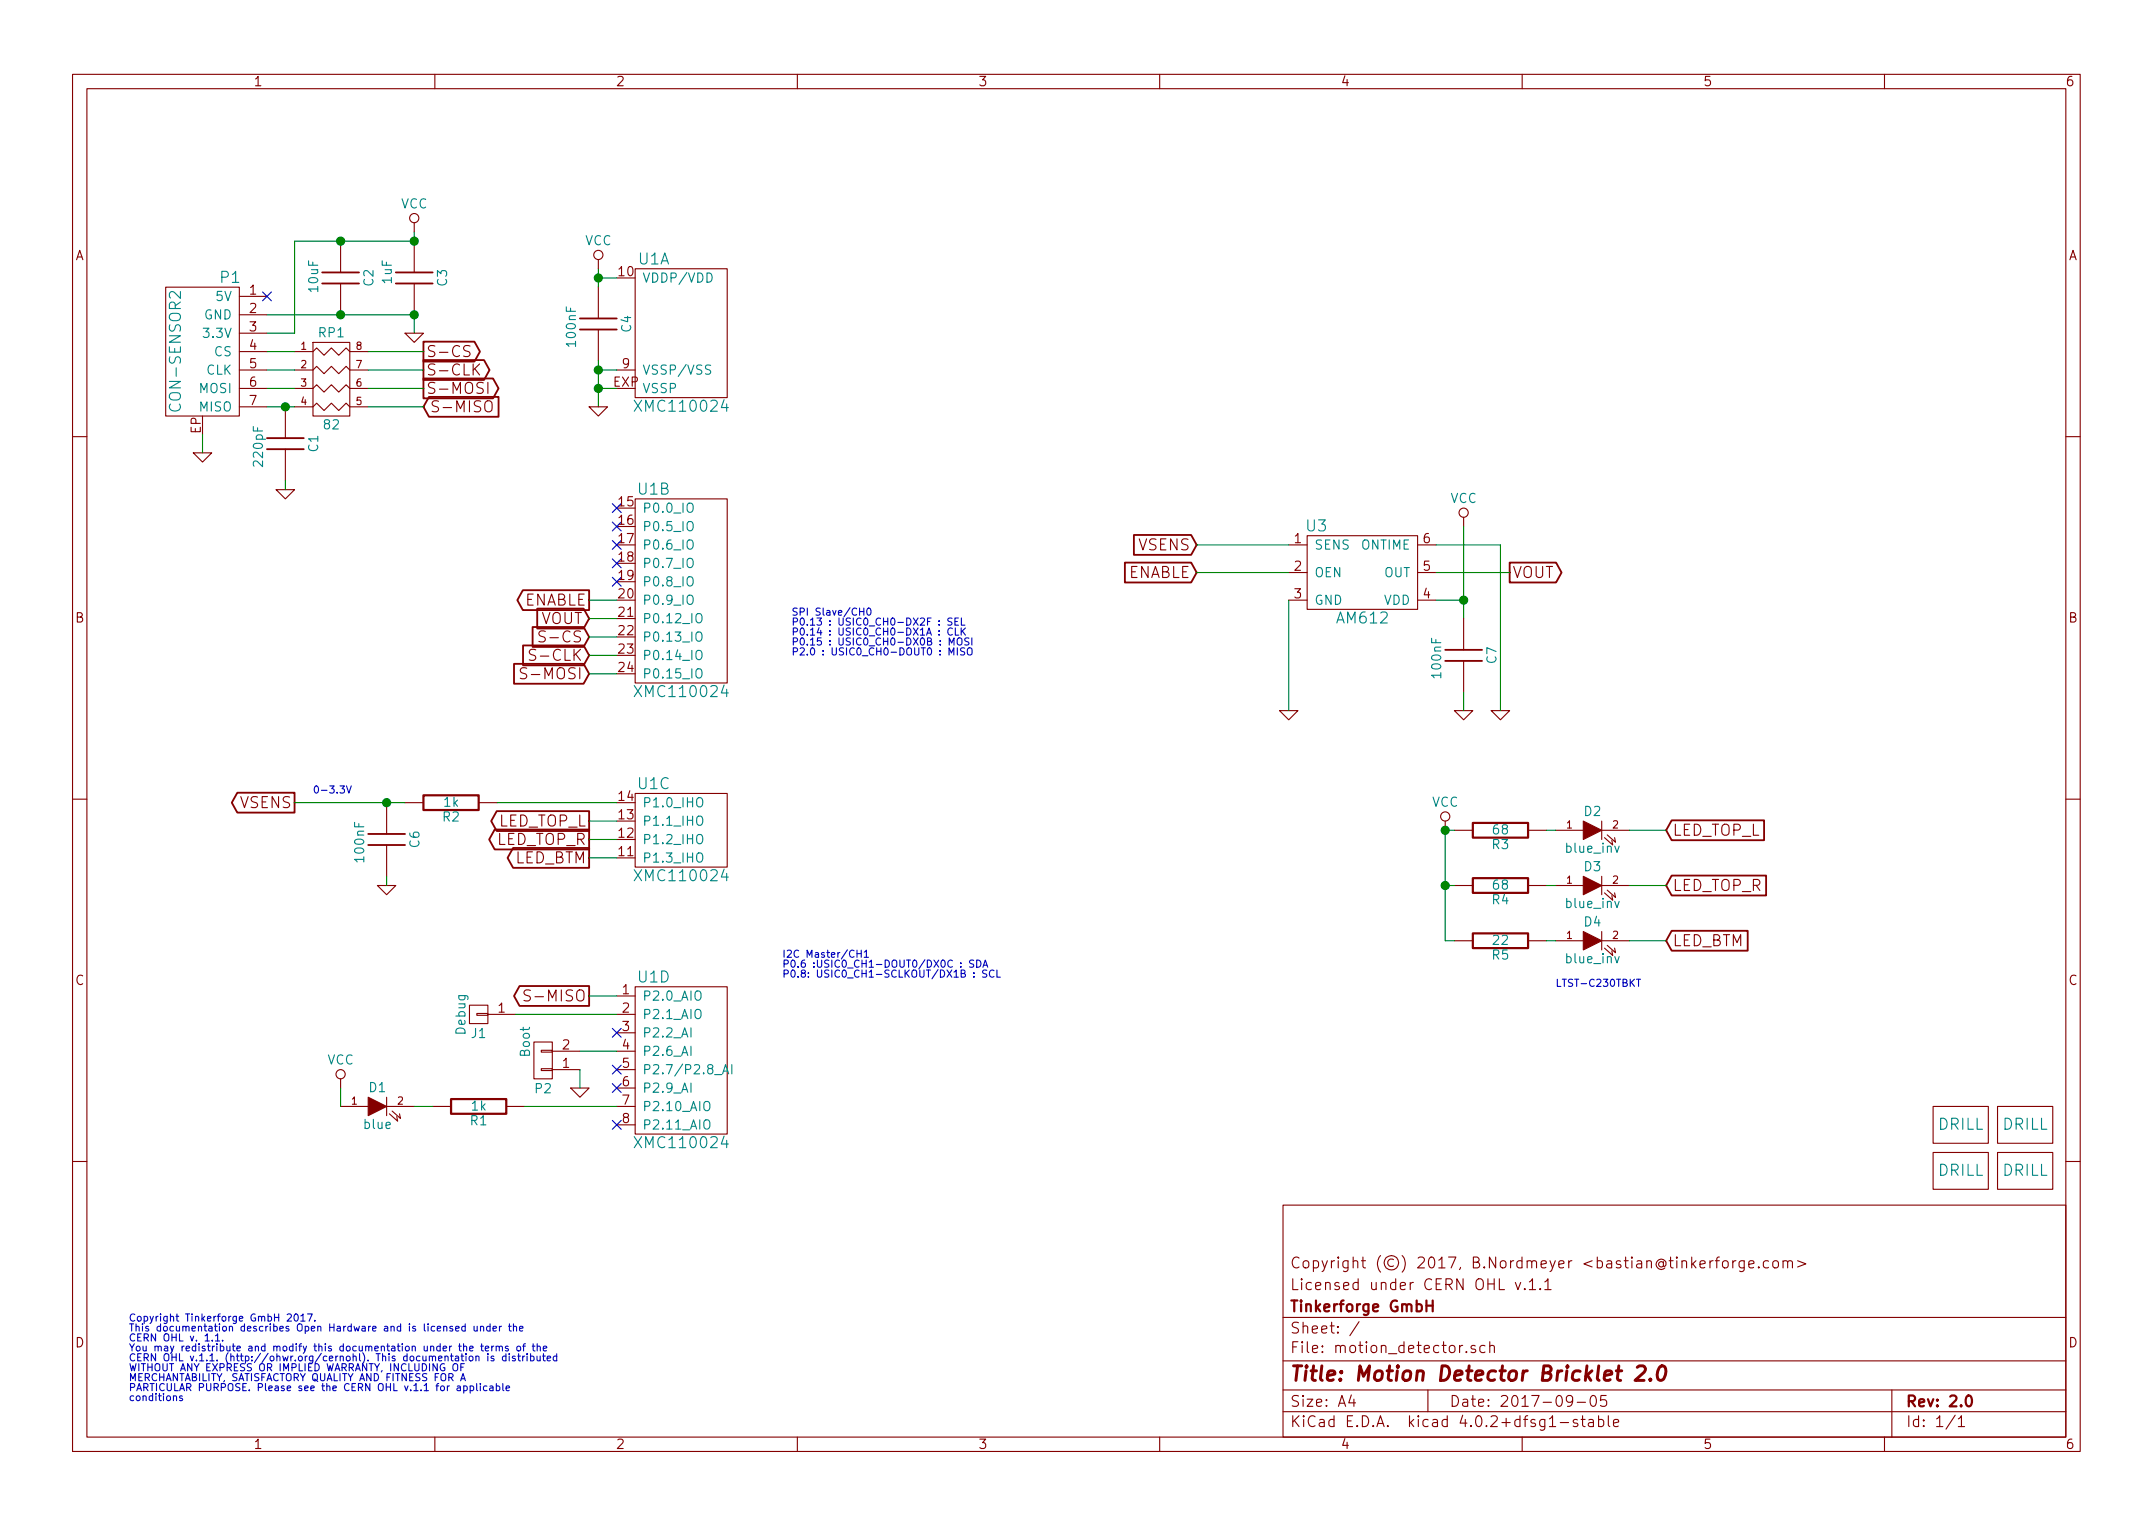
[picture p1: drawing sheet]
EESchema Schematic File Version 2
LIBS:tinkerforge
LIBS:power
LIBS:device
LIBS:transistors
LIBS:conn
LIBS:linear
LIBS:regul
LIBS:74xx
LIBS:cmos4000
LIBS:adc-dac
LIBS:memory
LIBS:xilinx
LIBS:microcontrollers
LIBS:dsp
LIBS:microchip
LIBS:analog_switches
LIBS:motorola
LIBS:texas
LIBS:intel
LIBS:audio
LIBS:interface
LIBS:digital-audio
LIBS:philips
LIBS:display
LIBS:cypress
LIBS:siliconi
LIBS:opto
LIBS:atmel
LIBS:contrib
LIBS:valves
EELAYER 25 0
EELAYER END
$Descr A4 11693 8268
encoding utf-8
Sheet 1 1
Title "Motion Detector Bricklet 2.0"
Date "2017-09-05"
Rev "2.0"
Comp "Tinkerforge GmbH"
Comment1 "Licensed under CERN OHL v.1.1"
Comment2 "Copyright (©) 2017, B.Nordmeyer <bastian@tinkerforge.com>"
Comment3 ""
Comment4 ""
$EndDescr
Text GLabel 8200 3100 2    60   Output ~ 0
VOUT
$Comp
L XMC1XXX24 U1
U 1 1
P 3700 1800
F 0 "U1" H 3550 2200 60  0000 C CNN
F 1 "XMC110024" H 3700 1400 60  0000 C CNN
F 2 "kicad-libraries:QFN24-4x4mm-0.5mm" H 3850 2550 60  0001 C CNN
F 3 "" H 3850 2550 60  0000 C CNN
	1    3700 1800
	1    0    0    -1  
$EndComp
$Comp
L AM612 U3
U 1 1
P 7400 3100
F 0 "U3" H 7150 3350 60  0000 C CNN
F 1 "AM612" H 7400 2850 60  0000 C CNN
F 2 "kicad-libraries:AM612" H 7400 3100 60  0001 C CNN
F 3 "" H 7400 3100 60  0001 C CNN
	1    7400 3100
	1    0    0    -1  
$EndComp
Text GLabel 6500 2950 0    60   Input ~ 0
VSENS
$Comp
L GND #PWR01
U 1 1
P 7000 3850
F 0 "#PWR01" H 7000 3850 30  0001 C CNN
F 1 "GND" H 7000 3780 30  0001 C CNN
F 2 "" H 7000 3850 60  0000 C CNN
F 3 "" H 7000 3850 60  0000 C CNN
	1    7000 3850
	1    0    0    -1  
$EndComp
Wire Wire Line
	7000 3850 7000 3250
Wire Wire Line
	7000 2950 6500 2950
$Comp
L VCC #PWR02
U 1 1
P 7950 2850
F 0 "#PWR02" H 7950 2700 50  0001 C CNN
F 1 "VCC" H 7950 3000 50  0000 C CNN
F 2 "" H 7950 2850 50  0001 C CNN
F 3 "" H 7950 2850 50  0001 C CNN
	1    7950 2850
	1    0    0    -1  
$EndComp
Wire Wire Line
	7800 3250 7950 3250
Wire Wire Line
	7950 2850 7950 3350
$Comp
L C C7
U 1 1
P 7950 3550
F 0 "C7" V 7800 3500 50  0000 L CNN
F 1 "100nF" V 8100 3450 50  0000 L CNN
F 2 "kicad-libraries:C0603F" H 7950 3550 60  0001 C CNN
F 3 "" H 7950 3550 60  0000 C CNN
	1    7950 3550
	-1   0    0    1   
$EndComp
$Comp
L GND #PWR03
U 1 1
P 7950 3850
F 0 "#PWR03" H 7950 3850 30  0001 C CNN
F 1 "GND" H 7950 3780 30  0001 C CNN
F 2 "" H 7950 3850 60  0000 C CNN
F 3 "" H 7950 3850 60  0000 C CNN
	1    7950 3850
	1    0    0    -1  
$EndComp
Wire Wire Line
	7950 3850 7950 3750
Connection ~ 7950 3250
Wire Wire Line
	7800 3100 8200 3100
$Comp
L GND #PWR04
U 1 1
P 8150 3850
F 0 "#PWR04" H 8150 3850 30  0001 C CNN
F 1 "GND" H 8150 3780 30  0001 C CNN
F 2 "" H 8150 3850 60  0000 C CNN
F 3 "" H 8150 3850 60  0000 C CNN
	1    8150 3850
	1    0    0    -1  
$EndComp
Wire Wire Line
	8150 3850 8150 2950
Wire Wire Line
	8150 2950 7800 2950
$Comp
L XMC1XXX24 U1
U 2 1
P 3700 3200
F 0 "U1" H 3550 3750 60  0000 C CNN
F 1 "XMC110024" H 3700 2650 60  0000 C CNN
F 2 "kicad-libraries:QFN24-4x4mm-0.5mm" H 3850 3950 60  0001 C CNN
F 3 "" H 3850 3950 60  0000 C CNN
	2    3700 3200
	1    0    0    -1  
$EndComp
$Comp
L XMC1XXX24 U1
U 3 1
P 3700 4500
F 0 "U1" H 3550 4750 60  0000 C CNN
F 1 "XMC110024" H 3700 4250 60  0000 C CNN
F 2 "kicad-libraries:QFN24-4x4mm-0.5mm" H 3850 5250 60  0001 C CNN
F 3 "" H 3850 5250 60  0000 C CNN
	3    3700 4500
	1    0    0    -1  
$EndComp
$Comp
L XMC1XXX24 U1
U 4 1
P 3700 5750
F 0 "U1" H 3550 6200 60  0000 C CNN
F 1 "XMC110024" H 3700 5300 60  0000 C CNN
F 2 "kicad-libraries:QFN24-4x4mm-0.5mm" H 3850 6500 60  0001 C CNN
F 3 "" H 3850 6500 60  0000 C CNN
	4    3700 5750
	1    0    0    -1  
$EndComp
$Comp
L C C4
U 1 1
P 3250 1750
F 0 "C4" V 3100 1700 50  0000 L CNN
F 1 "100nF" V 3400 1650 50  0000 L CNN
F 2 "kicad-libraries:C0603F" H 3250 1750 60  0001 C CNN
F 3 "" H 3250 1750 60  0000 C CNN
	1    3250 1750
	-1   0    0    1   
$EndComp
Wire Wire Line
	3350 2000 3250 2000
Wire Wire Line
	3250 1950 3250 2200
Wire Wire Line
	3250 2100 3350 2100
Connection ~ 3250 2000
Wire Wire Line
	3350 1500 3250 1500
Wire Wire Line
	3250 1450 3250 1550
$Comp
L VCC #PWR05
U 1 1
P 3250 1450
F 0 "#PWR05" H 3250 1300 50  0001 C CNN
F 1 "VCC" H 3250 1600 50  0000 C CNN
F 2 "" H 3250 1450 50  0001 C CNN
F 3 "" H 3250 1450 50  0001 C CNN
	1    3250 1450
	1    0    0    -1  
$EndComp
$Comp
L GND #PWR06
U 1 1
P 3250 2200
F 0 "#PWR06" H 3250 2200 30  0001 C CNN
F 1 "GND" H 3250 2130 30  0001 C CNN
F 2 "" H 3250 2200 60  0000 C CNN
F 3 "" H 3250 2200 60  0000 C CNN
	1    3250 2200
	1    0    0    -1  
$EndComp
Connection ~ 3250 2100
Connection ~ 3250 1500
$Comp
L CON-SENSOR2 P1
U 1 1
P 1100 1900
F 0 "P1" H 950 2300 60  0000 C CNN
F 1 "CON-SENSOR2" V 1250 1900 60  0000 C CNN
F 2 "kicad-libraries:CON-SENSOR2" H 1200 1750 60  0001 C CNN
F 3 "" H 1200 1750 60  0000 C CNN
	1    1100 1900
	-1   0    0    -1  
$EndComp
$Comp
L GND #PWR07
U 1 1
P 1100 2450
F 0 "#PWR07" H 1100 2450 30  0001 C CNN
F 1 "GND" H 1100 2380 30  0001 C CNN
F 2 "" H 1100 2450 60  0000 C CNN
F 3 "" H 1100 2450 60  0000 C CNN
	1    1100 2450
	1    0    0    -1  
$EndComp
Wire Wire Line
	1100 2450 1100 2350
NoConn ~ 1450 1600
$Comp
L C C3
U 1 1
P 2250 1500
F 0 "C3" V 2100 1450 50  0000 L CNN
F 1 "1uF" V 2400 1400 50  0000 L CNN
F 2 "kicad-libraries:C0603F" H 2250 1500 60  0001 C CNN
F 3 "" H 2250 1500 60  0000 C CNN
	1    2250 1500
	-1   0    0    1   
$EndComp
$Comp
L C C2
U 1 1
P 1850 1500
F 0 "C2" V 1700 1450 50  0000 L CNN
F 1 "10uF" V 2000 1400 50  0000 L CNN
F 2 "kicad-libraries:C0805" H 1850 1500 60  0001 C CNN
F 3 "" H 1850 1500 60  0000 C CNN
	1    1850 1500
	-1   0    0    1   
$EndComp
$Comp
L VCC #PWR08
U 1 1
P 2250 1250
F 0 "#PWR08" H 2250 1100 50  0001 C CNN
F 1 "VCC" H 2250 1400 50  0000 C CNN
F 2 "" H 2250 1250 50  0001 C CNN
F 3 "" H 2250 1250 50  0001 C CNN
	1    2250 1250
	1    0    0    -1  
$EndComp
$Comp
L GND #PWR09
U 1 1
P 2250 1800
F 0 "#PWR09" H 2250 1800 30  0001 C CNN
F 1 "GND" H 2250 1730 30  0001 C CNN
F 2 "" H 2250 1800 60  0000 C CNN
F 3 "" H 2250 1800 60  0000 C CNN
	1    2250 1800
	1    0    0    -1  
$EndComp
Wire Wire Line
	1450 1800 1600 1800
Wire Wire Line
	1600 1800 1600 1300
Wire Wire Line
	1600 1300 2250 1300
Connection ~ 1850 1300
Wire Wire Line
	2250 1300 2250 1250
Wire Wire Line
	1450 1700 2250 1700
Connection ~ 1850 1700
Wire Wire Line
	2250 1700 2250 1800
Connection ~ 2250 1300
Connection ~ 2250 1700
$Comp
L R_PACK4 RP1
U 1 1
P 1800 2250
F 0 "RP1" H 1800 2700 50  0000 C CNN
F 1 "82" H 1800 2200 50  0000 C CNN
F 2 "kicad-libraries:4X0402" H 1800 2250 50  0001 C CNN
F 3 "" H 1800 2250 50  0000 C CNN
	1    1800 2250
	1    0    0    -1  
$EndComp
$Comp
L C C1
U 1 1
P 1550 2400
F 0 "C1" V 1400 2350 50  0000 L CNN
F 1 "220pF" V 1700 2300 50  0000 L CNN
F 2 "kicad-libraries:C0402F" H 1550 2400 60  0001 C CNN
F 3 "" H 1550 2400 60  0000 C CNN
	1    1550 2400
	-1   0    0    1   
$EndComp
$Comp
L GND #PWR010
U 1 1
P 1550 2650
F 0 "#PWR010" H 1550 2650 30  0001 C CNN
F 1 "GND" H 1550 2580 30  0001 C CNN
F 2 "" H 1550 2650 60  0000 C CNN
F 3 "" H 1550 2650 60  0000 C CNN
	1    1550 2650
	1    0    0    -1  
$EndComp
Wire Wire Line
	1550 2650 1550 2600
Wire Wire Line
	1450 2200 1600 2200
Wire Wire Line
	1600 2100 1450 2100
Wire Wire Line
	1450 2000 1600 2000
Wire Wire Line
	1450 1900 1600 1900
Connection ~ 1550 2200
Text GLabel 2300 1900 2    60   Output ~ 0
S-CS
Text GLabel 2300 2000 2    60   Output ~ 0
S-CLK
Text GLabel 2300 2100 2    60   Output ~ 0
S-MOSI
Text GLabel 2300 2200 2    60   Input ~ 0
S-MISO
Wire Wire Line
	2000 2200 2300 2200
Wire Wire Line
	2300 2100 2000 2100
Wire Wire Line
	2000 2000 2300 2000
Wire Wire Line
	2300 1900 2000 1900
Text GLabel 3200 3450 0    60   Input ~ 0
S-CS
Text GLabel 3200 3550 0    60   Input ~ 0
S-CLK
Text GLabel 3200 3650 0    60   Input ~ 0
S-MOSI
Text GLabel 3200 5400 0    60   Output ~ 0
S-MISO
Wire Wire Line
	3200 5400 3350 5400
Wire Wire Line
	3200 3650 3350 3650
Wire Wire Line
	3350 3550 3200 3550
Wire Wire Line
	3200 3450 3350 3450
Text GLabel 6500 3100 0    60   Input ~ 0
ENABLE
Wire Wire Line
	6500 3100 7000 3100
Text GLabel 3200 3250 0    60   Output ~ 0
ENABLE
$Comp
L LED D2
U 1 1
P 8650 4500
F 0 "D2" H 8650 4600 50  0000 C CNN
F 1 "blue_inv" H 8650 4400 50  0000 C CNN
F 2 "kicad-libraries:D1206_INV" H 8650 4500 50  0001 C CNN
F 3 "" H 8650 4500 50  0000 C CNN
	1    8650 4500
	1    0    0    -1  
$EndComp
$Comp
L R R3
U 1 1
P 8150 4500
F 0 "R3" V 8230 4500 50  0000 C CNN
F 1 "68" V 8150 4500 50  0000 C CNN
F 2 "kicad-libraries:R0603F" H 8150 4500 60  0001 C CNN
F 3 "" H 8150 4500 60  0000 C CNN
	1    8150 4500
	0    1    1    0   
$EndComp
$Comp
L VCC #PWR011
U 1 1
P 7850 4500
F 0 "#PWR011" H 7850 4350 50  0001 C CNN
F 1 "VCC" H 7850 4650 50  0000 C CNN
F 2 "" H 7850 4500 50  0001 C CNN
F 3 "" H 7850 4500 50  0001 C CNN
	1    7850 4500
	1    0    0    -1  
$EndComp
Wire Wire Line
	7850 4500 7900 4500
Wire Wire Line
	8400 4500 8450 4500
Text Notes 4300 3550 0    39   ~ 0
SPI Slave/CH0\nP0.13 : USIC0_CH0-DX2F : SEL\nP0.14 : USIC0_CH0-DX1A : CLK\nP0.15 : USIC0_CH0-DX0B : MOSI\nP2.0 : USIC0_CH0-DOUT0 : MISO
Text Notes 4250 5300 0    39   ~ 0
I2C Master/CH1\nP0.6 :USIC0_CH1-DOUT0/DX0C : SDA\nP0.8: USIC0_CH1-SCLKOUT/DX1B : SCL
$Comp
L CONN_01X01 J1
U 1 1
P 2600 5500
F 0 "J1" H 2600 5600 50  0000 C CNN
F 1 "Debug" V 2700 5500 50  0000 C CNN
F 2 "kicad-libraries:DEBUG_PAD" H 2600 5500 50  0001 C CNN
F 3 "" H 2600 5500 50  0001 C CNN
	1    2600 5500
	-1   0    0    1   
$EndComp
Wire Wire Line
	2800 5500 3350 5500
$Comp
L CONN_01X02 P2
U 1 1
P 2950 5750
F 0 "P2" H 2950 5900 50  0000 C CNN
F 1 "Boot" V 3050 5650 50  0000 C CNN
F 2 "kicad-libraries:SolderJumper" H 2950 5650 50  0001 C CNN
F 3 "" H 2950 5650 50  0000 C CNN
	1    2950 5750
	-1   0    0    1   
$EndComp
Wire Wire Line
	3150 5700 3350 5700
$Comp
L GND #PWR012
U 1 1
P 3150 5900
F 0 "#PWR012" H 3150 5900 30  0001 C CNN
F 1 "GND" H 3150 5830 30  0001 C CNN
F 2 "" H 3150 5900 60  0000 C CNN
F 3 "" H 3150 5900 60  0000 C CNN
	1    3150 5900
	1    0    0    -1  
$EndComp
Wire Wire Line
	3150 5900 3150 5800
Text GLabel 9050 4500 2    60   Input ~ 0
LED_TOP_L
Wire Wire Line
	8850 4500 9050 4500
Text GLabel 9050 4800 2    60   Input ~ 0
LED_TOP_R
$Comp
L LED D3
U 1 1
P 8650 4800
F 0 "D3" H 8650 4900 50  0000 C CNN
F 1 "blue_inv" H 8650 4700 50  0000 C CNN
F 2 "kicad-libraries:D1206_INV" H 8650 4800 50  0001 C CNN
F 3 "" H 8650 4800 50  0000 C CNN
	1    8650 4800
	1    0    0    -1  
$EndComp
$Comp
L R R4
U 1 1
P 8150 4800
F 0 "R4" V 8230 4800 50  0000 C CNN
F 1 "68" V 8150 4800 50  0000 C CNN
F 2 "kicad-libraries:R0603F" H 8150 4800 60  0001 C CNN
F 3 "" H 8150 4800 60  0000 C CNN
	1    8150 4800
	0    1    1    0   
$EndComp
$Comp
L LED D4
U 1 1
P 8650 5100
F 0 "D4" H 8650 5200 50  0000 C CNN
F 1 "blue_inv" H 8650 5000 50  0000 C CNN
F 2 "kicad-libraries:D1206_INV" H 8650 5100 50  0001 C CNN
F 3 "" H 8650 5100 50  0000 C CNN
	1    8650 5100
	1    0    0    -1  
$EndComp
Text GLabel 9050 5100 2    60   Input ~ 0
LED_BTM
$Comp
L R R5
U 1 1
P 8150 5100
F 0 "R5" V 8230 5100 50  0000 C CNN
F 1 "22" V 8150 5100 50  0000 C CNN
F 2 "kicad-libraries:R0603F" H 8150 5100 60  0001 C CNN
F 3 "" H 8150 5100 60  0000 C CNN
	1    8150 5100
	0    1    1    0   
$EndComp
Wire Wire Line
	7850 4500 7850 5100
Wire Wire Line
	7850 4800 7900 4800
Wire Wire Line
	7850 5100 7900 5100
Connection ~ 7850 4800
Wire Wire Line
	8400 5100 8450 5100
Wire Wire Line
	8400 4800 8450 4800
Wire Wire Line
	8850 4800 9050 4800
Wire Wire Line
	9050 5100 8850 5100
Text GLabel 3200 4450 0    60   Output ~ 0
LED_TOP_L
Text GLabel 3200 4550 0    60   Output ~ 0
LED_TOP_R
Text GLabel 3200 4650 0    60   Output ~ 0
LED_BTM
Wire Wire Line
	2700 4350 3350 4350
Wire Wire Line
	3350 4450 3200 4450
Wire Wire Line
	3200 4550 3350 4550
Wire Wire Line
	3200 3250 3350 3250
$Comp
L LED D1
U 1 1
P 2050 6000
F 0 "D1" H 2050 6100 50  0000 C CNN
F 1 "blue" H 2050 5900 50  0000 C CNN
F 2 "kicad-libraries:D0603F" H 2050 6000 50  0001 C CNN
F 3 "" H 2050 6000 50  0000 C CNN
	1    2050 6000
	1    0    0    -1  
$EndComp
$Comp
L R R1
U 1 1
P 2600 6000
F 0 "R1" V 2680 6000 50  0000 C CNN
F 1 "1k" V 2600 6000 50  0000 C CNN
F 2 "kicad-libraries:R0603F" H 2600 6000 60  0001 C CNN
F 3 "" H 2600 6000 60  0000 C CNN
	1    2600 6000
	0    1    1    0   
$EndComp
$Comp
L VCC #PWR013
U 1 1
P 1850 5900
F 0 "#PWR013" H 1850 5750 50  0001 C CNN
F 1 "VCC" H 1850 6050 50  0000 C CNN
F 2 "" H 1850 5900 50  0001 C CNN
F 3 "" H 1850 5900 50  0001 C CNN
	1    1850 5900
	1    0    0    -1  
$EndComp
Wire Wire Line
	3350 6000 2850 6000
Wire Wire Line
	2350 6000 2250 6000
Wire Wire Line
	1850 5900 1850 6000
Connection ~ 7850 4500
Text Notes 8450 5350 0    39   ~ 0
LTST-C230TBKT
Text GLabel 3200 3350 0    60   Input ~ 0
VOUT
Wire Wire Line
	3200 3350 3350 3350
$Comp
L DRILL U4
U 1 1
P 10650 6100
F 0 "U4" H 10700 6150 60  0001 C CNN
F 1 "DRILL" H 10650 6100 60  0000 C CNN
F 2 "kicad-libraries:DRILL_NP" H 10650 6100 60  0001 C CNN
F 3 "" H 10650 6100 60  0000 C CNN
	1    10650 6100
	1    0    0    -1  
$EndComp
$Comp
L DRILL U6
U 1 1
P 11000 6100
F 0 "U6" H 11050 6150 60  0001 C CNN
F 1 "DRILL" H 11000 6100 60  0000 C CNN
F 2 "kicad-libraries:DRILL_NP" H 11000 6100 60  0001 C CNN
F 3 "" H 11000 6100 60  0000 C CNN
	1    11000 6100
	1    0    0    -1  
$EndComp
$Comp
L DRILL U7
U 1 1
P 11000 6350
F 0 "U7" H 11050 6400 60  0001 C CNN
F 1 "DRILL" H 11000 6350 60  0000 C CNN
F 2 "kicad-libraries:DRILL_NP" H 11000 6350 60  0001 C CNN
F 3 "" H 11000 6350 60  0000 C CNN
	1    11000 6350
	1    0    0    -1  
$EndComp
$Comp
L DRILL U5
U 1 1
P 10650 6350
F 0 "U5" H 10700 6400 60  0001 C CNN
F 1 "DRILL" H 10650 6350 60  0000 C CNN
F 2 "kicad-libraries:DRILL_NP" H 10650 6350 60  0001 C CNN
F 3 "" H 10650 6350 60  0000 C CNN
	1    10650 6350
	1    0    0    -1  
$EndComp
Text Notes 700  7600 0    39   ~ 0
Copyright Tinkerforge GmbH 2017.\nThis documentation describes Open Hardware and is licensed under the\nCERN OHL v. 1.1.\nYou may redistribute and modify this documentation under the terms of the\nCERN OHL v.1.1. (http://ohwr.org/cernohl). This documentation is distributed\nWITHOUT ANY EXPRESS OR IMPLIED WARRANTY, INCLUDING OF\nMERCHANTABILITY, SATISFACTORY QUALITY AND FITNESS FOR A\nPARTICULAR PURPOSE. Please see the CERN OHL v.1.1 for applicable\nconditions
Text GLabel 1600 4350 0    60   Output ~ 0
VSENS
$Comp
L R R2
U 1 1
P 2450 4350
F 0 "R2" V 2530 4350 50  0000 C CNN
F 1 "1k" V 2450 4350 50  0000 C CNN
F 2 "kicad-libraries:R0603F" H 2450 4350 60  0001 C CNN
F 3 "" H 2450 4350 60  0000 C CNN
	1    2450 4350
	0    1    1    0   
$EndComp
$Comp
L C C6
U 1 1
P 2100 4550
F 0 "C6" V 1950 4500 50  0000 L CNN
F 1 "100nF" V 2250 4450 50  0000 L CNN
F 2 "kicad-libraries:C0603F" H 2100 4550 60  0001 C CNN
F 3 "" H 2100 4550 60  0000 C CNN
	1    2100 4550
	-1   0    0    1   
$EndComp
$Comp
L GND #PWR014
U 1 1
P 2100 4800
F 0 "#PWR014" H 2100 4800 30  0001 C CNN
F 1 "GND" H 2100 4730 30  0001 C CNN
F 2 "" H 2100 4800 60  0000 C CNN
F 3 "" H 2100 4800 60  0000 C CNN
	1    2100 4800
	1    0    0    -1  
$EndComp
Wire Wire Line
	1600 4350 2200 4350
Connection ~ 2100 4350
Wire Wire Line
	2100 4800 2100 4750
Text Notes 1700 4300 0    39   ~ 0
0-3.3V
NoConn ~ 3350 3150
NoConn ~ 3350 3050
NoConn ~ 3350 2950
NoConn ~ 3350 2850
NoConn ~ 3350 2750
NoConn ~ 3350 5600
NoConn ~ 3350 5800
NoConn ~ 3350 5900
NoConn ~ 3350 6100
Wire Wire Line
	3200 4650 3350 4650
$EndSCHEMATC
